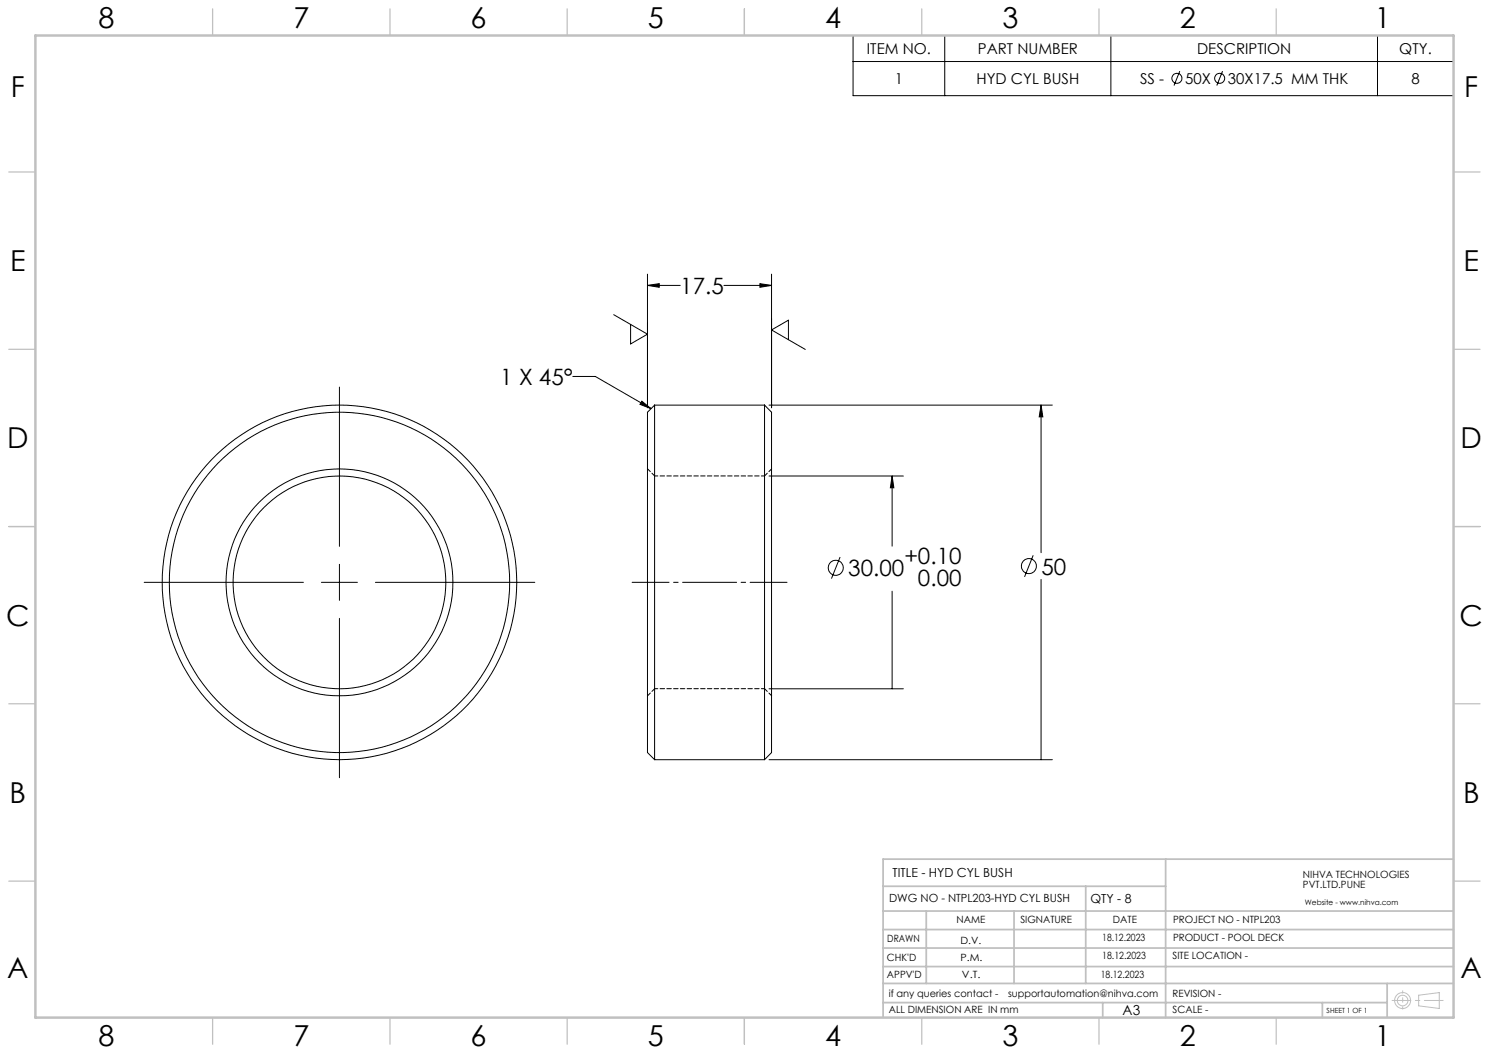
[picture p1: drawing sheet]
<svg xmlns="http://www.w3.org/2000/svg" width="420mm" height="297mm" viewBox="0 0 420 297" stroke-linecap="round" stroke-linejoin="round" font-family="sans-serif">
<g fill="none" stroke="#000" stroke-width=".28">
<path d="M240.6 10h169.4v17h-169.4zM240.6 17.4h169.4M266.5 10v17M313.3 10v17M388.5 10v17M332.8 20.1l-1.6 4M344.8 20.1l-1.6 4M182.6 77.3v37.7M217.6 77.3v37.7M173.1 88.8l9.5 5.5-4.7 2.7v-5.5M182.6 80.5l3.3-.5v1zM182.6 80.5h9.3"/>
<path d="M204.2 80.5h13.4M214.3 80l3.3 .5-3.3 .5zM222.4 95.8v-5.5l-4.8 2.8 9.6 5.5M95.7 109.2v44.9M161.6 106.2h6.3l15.7 9M181 113.2l2.6 2-3.1-1.2zM184.6 114.3v100M184.6 114.3l-2 2v96l2 2M184.6 114.3h31.1M215.7 114.3v100M215.7 114.3l1.9 2v96l-1.9 2M216.9 114.3h79.9"/>
<path d="M293.7 114.3l.4 3.3h-1zM293.7 114.3v41.6M216.9 134.3h37.9M251.6 134.3l.5 3.3h-1zM251.6 134.3v19.8M95.7 159.2v10.1M237 157.1l-2.5 6.1M291.4 156.6l-2.4 6.1M40.7 164.2h44.9M90.7 164.2h10.1M95.7 174.4v45M105.9 164.2h44.9"/>
<path d="M251.6 166.8v27.5M293.7 163.4v50.9M216.9 194.3h37.9M184.6 214.3h31.1M216.9 214.3h79.9"/>
<circle cx="332" cy="22.1" r="1.41"/>
<circle cx="344" cy="22.1" r="1.41"/>
<circle cx="290.2" cy="159.7" r="2.13"/>
<circle cx="95.7" cy="164.3" r="32"/>
<circle cx="95.8" cy="164.3" r="48"/>
<circle cx="95.8" cy="164.3" r="30"/>
<circle cx="95.8" cy="164.3" r="50"/>
<circle cx="235.8" cy="160.2" r="2.13"/>
</g>
<g fill="none" stroke="#c0c0c0" stroke-width=".28">
<path d="M400.2 280.7l5.8-.7v4.4l-5.8-.7z"/>
<circle cx="395.6" cy="282.2" r="2.26"/>
<circle cx="395.6" cy="282.2" r="1.49"/>
</g>
<path d="M178.3 164.2h43.7" fill="none" stroke="#000" stroke-width=".28" stroke-dasharray="15.2 1.3 1.3 1.3" stroke-dashoffset="4.8"/>
<path d="M392.7 282.2h14.4" fill="none" stroke="#c0c0c0" stroke-width=".28" stroke-dasharray="15.2 1.3 1.3 1.3" stroke-dashoffset="9.9"/>
<path d="M395.7 279.5v5.1" fill="none" stroke="#c0c0c0" stroke-width=".28" stroke-dasharray="15.2 1.3 1.3 1.3" stroke-dashoffset="14.6"/>
<g fill="none" stroke="#c0c0c0" stroke-width=".35">
<path d="M60 2.5v7.5M110 2.5v7.5M160 2.5v7.5M210 2.5v7.5M260 2.5v7.5M310 2.5v7.5M360 2.5v7.5M2.5 48.5h7.5M410 48.5h7.5M2.5 98.5h7.5M410 98.5h7.5M2.5 148.5h7.5"/>
<path d="M410 148.5h7.5M2.5 198.5h7.5M410 198.5h7.5M2.5 248.5h7.5M410 248.5h7.5M60 287v7.5M110 287v7.5M160 287v7.5M210 287v7.5M260 287v7.5M310 287v7.5M360 287v7.5"/>
</g>
<g fill="none" stroke="#c0c0c0" stroke-width=".5">
<path d="M249.1 257h160.9M249.1 250h79.7M261.3 257v20.4M286 257v20.4M306.2 250v27.4M328.8 242.3v44.7M410 242.3h-160.9v44.7M249.1 272.6h160.9M249.1 267.4h160.9M249.1 262.2h160.9M249.1 277.4h160.9M391.3 277.4v9.6"/>
<path d="M249.1 282.8h142.2M311 282.8v4.2M373 282.8v4.2"/>
</g>
<path d="M10 10h400v277h-400z" fill="none" stroke="#c0c0c0" stroke-width=".7"/>
<path d="M251.6 134.3l.5 3.3h-1zM182.6 80.5l3.3-.5v1zM214.3 80l3.3 .5-3.3 .5zM293.7 114.3l.4 3.3h-1zM181 113.2l2.6 2-3.1-1.2z" fill="#000"/>
<path d="M184.7 134.2l-2-2M217.7 132.2l-2 2M182.7 196.2l2-2M215.7 194.2l2 2" fill="none" stroke="#000" stroke-width=".28" stroke-dasharray="1.3 .6" stroke-dashoffset=".2"/>
<path d="M215.7 134.2h-31M184.7 194.2h31" fill="none" stroke="#000" stroke-width=".28" stroke-dasharray="1.3 .6" stroke-dashoffset=".4"/>
<g font-size="8.1">
<text x="27.8" y="8">8</text>
<text x="82.8" y="8">7</text>
<text x="132.8" y="8">6</text>
<text x="182.8" y="8">5</text>
<text x="232.8" y="8">4</text>
<text x="282.8" y="8">3</text>
<text x="332.8" y="8">2</text>
<text x="387.8" y="8">1</text>
<text x="3" y="27.2">F</text>
<text x="413" y="27.2">F</text>
<text x="2.8" y="76.5">E</text>
<text x="412.8" y="76.5">E</text>
<text x="2" y="126.5">D</text>
<text x="412" y="126.5">D</text>
<text x="1.7" y="176.5">C</text>
<text x="411.7" y="176.5">C</text>
<text x="2.7" y="226.5">B</text>
<text x="412.7" y="226.5">B</text>
<text x="2" y="275.7">A</text>
<text x="412" y="275.7">A</text>
<text x="27.8" y="295">8</text>
<text x="82.8" y="295">7</text>
<text x="132.8" y="295">6</text>
<text x="182.8" y="295">5</text>
<text x="232.8" y="295">4</text>
<text x="282.8" y="295">3</text>
<text x="332.8" y="295">2</text>
<text x="387.8" y="295">1</text>
</g>
<g font-size="6.3">
<text x="191.9" y="82.9">17.5</text>
<text x="141.1" y="108.6">1 X 45°</text>
<text x="255.1" y="159">+0.10</text>
<text x="239.3" y="162.5">30.00</text>
<text x="258.9" y="165.4">0.00</text>
<text x="293.7" y="162.1">50</text>
</g>
<g font-size="4.2">
<text x="244.5" y="15.2">ITEM NO.</text>
<text x="275.8" y="15.2">PART NUMBER</text>
<text x="337.7" y="15.2">DESCRIPTION</text>
<text x="394.7" y="15.2">QTY.</text>
<text x="252.4" y="23.7">1</text>
<text x="275.4" y="23.7">HYD CYL BUSH</text>
<text x="321.6" y="23.7">SS -</text>
<text x="334.3" y="23.7">50X</text>
<text x="346.4" y="23.7">30X17.5 MM THK</text>
<text x="398.1" y="23.7">8</text>
</g>
<text font-size="3.9" x="316.7" y="286.4">A3</text>
<g font-size="3.5">
<text x="251.8" y="247.3">TITLE - HYD CYL BUSH</text>
<text x="307.6" y="254.8">QTY - 8</text>
</g>
<text font-size="3.2" x="250.8" y="254.5">DWG NO - NTPL203-HYD CYL BUSH</text>
<g font-size="2.8">
<text x="367.5" y="247.7">NIHVA TECHNOLOGIES</text>
<text x="367.5" y="250.5">PVT.LTD.PUNE</text>
<text x="269.8" y="260.4">NAME</text>
<text x="287.8" y="260.4">SIGNATURE</text>
<text x="313.9" y="260.5">DATE</text>
<text x="330.9" y="260.5">PROJECT NO - NTPL203</text>
<text x="250.3" y="265.7">DRAWN</text>
<text x="270.9" y="266.1">D.V.</text>
<text x="310.9" y="265.5">18.12.2023</text>
<text x="330.9" y="265.5">PRODUCT - POOL DECK</text>
<text x="250.2" y="271.1">CHK'D</text>
<text x="250.2" y="275.8">APPV'D</text>
<text x="270.9" y="271.1">P.M.</text>
<text x="271.3" y="275.8">V.T.</text>
<text x="310.5" y="275.8">18.12.2023</text>
<text x="310.9" y="270.6">18.12.2023</text>
<text x="330.7" y="270.6">SITE LOCATION -</text>
<text x="250.7" y="281.1">if any queries contact -</text>
<text x="284.3" y="281.1">supportautomation@nihva.com</text>
<text x="330.7" y="281.1">REVISION -</text>
<text x="250.7" y="285.6">ALL DIMENSION ARE IN mm</text>
<text x="330.7" y="285.6">SCALE -</text>
</g>
<text font-size="2.1" x="368.1" y="255.1">Website - www.nihva.com</text>
<text font-size="2" x="374.2" y="285.6">SHEET 1 OF 1</text>
</svg>
